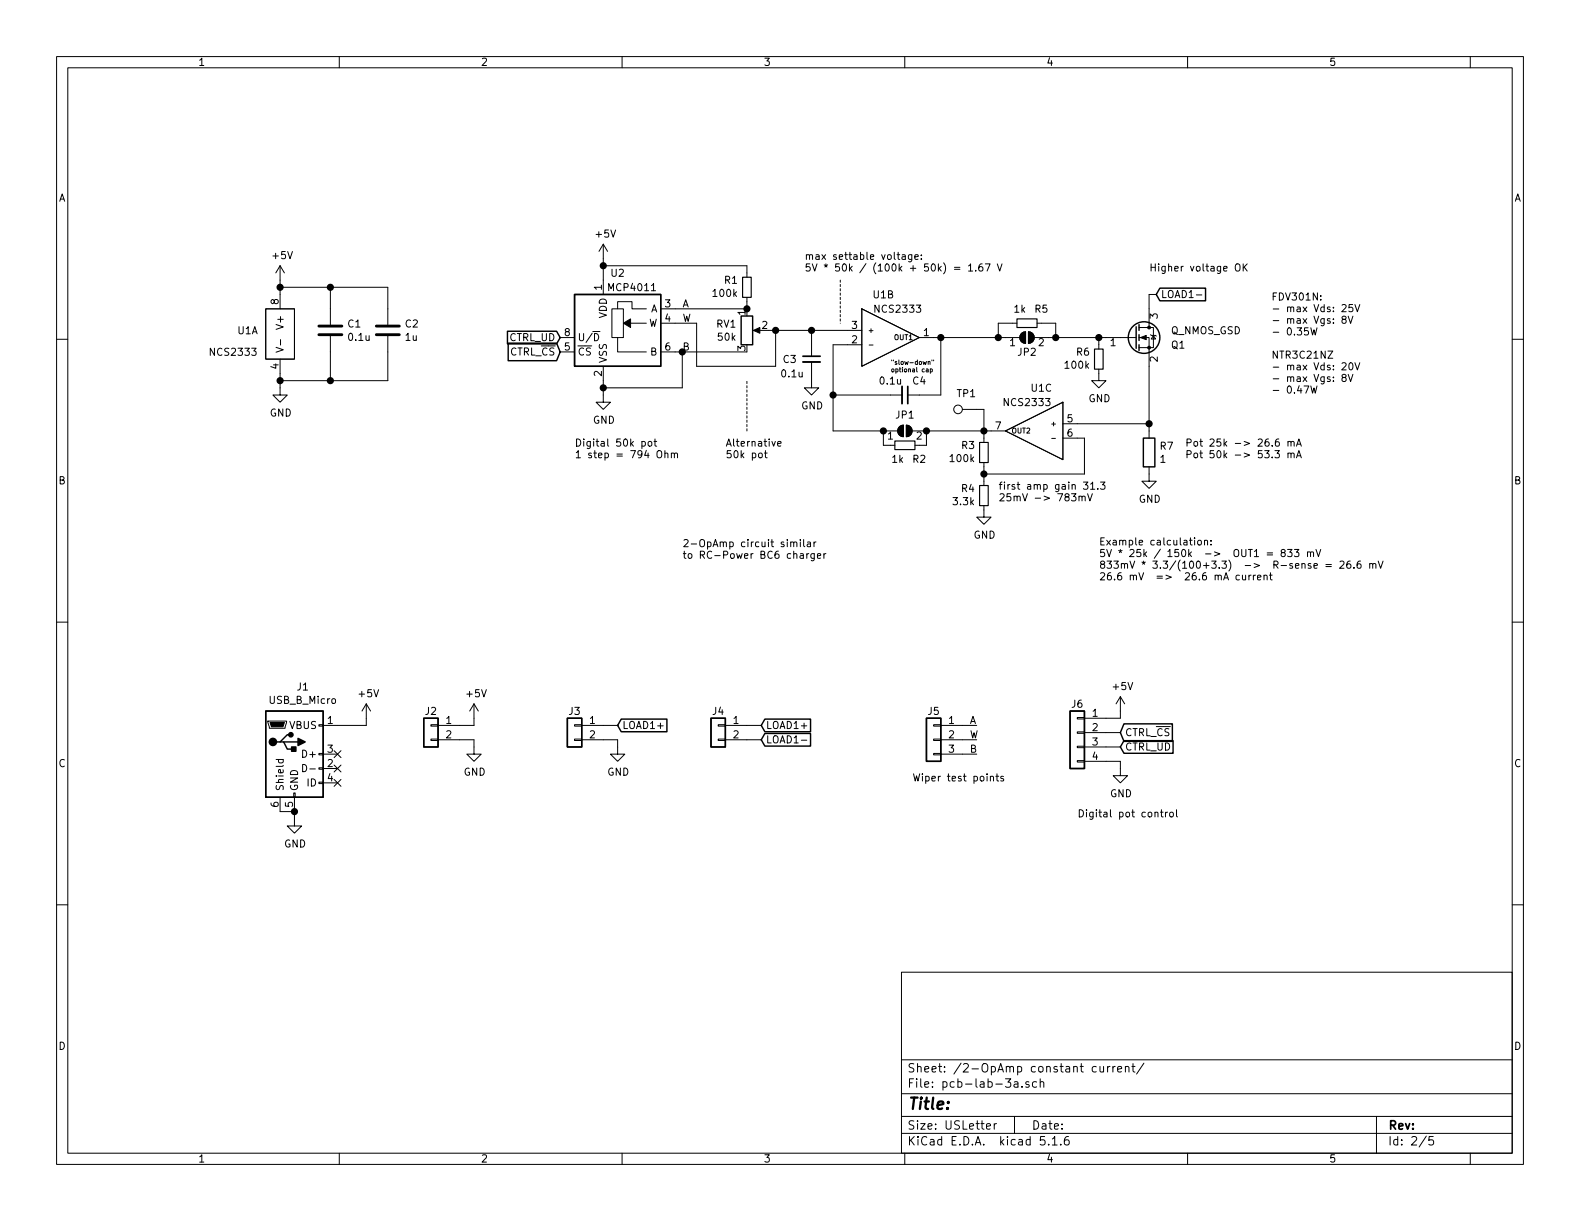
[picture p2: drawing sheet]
EESchema Schematic File Version 4
EELAYER 30 0
EELAYER END
$Descr USLetter 11000 8500
encoding utf-8
Sheet 2 5
Title ""
Date ""
Rev ""
Comp ""
Comment1 ""
Comment2 ""
Comment3 ""
Comment4 ""
$EndDescr
$Comp
L local_symbols:NCS2333 U?
U 1 1
P 1950 2350
AR Path="/5FA19E39" Ref="U?"  Part="1" 
AR Path="/5F9D006C/5FA19E39" Ref="U1"  Part="1" 
F 0 "U1" H 1650 2400 50  0000 L CNN
F 1 "NCS2333" H 1450 2250 50  0000 L CNN
F 2 "local_footprints:SOIC-8_3.9x4.9mm_Pitch1.27mm_HS" H 1950 2000 50  0001 C CNN
F 3 "" H 2000 2350 50  0001 C CNN
	1    1950 2350
	1    0    0    -1  
$EndComp
$Comp
L power:+5V #PWR?
U 1 1
P 1950 1950
AR Path="/5FA19E3F" Ref="#PWR?"  Part="1" 
AR Path="/5F9D006C/5FA19E3F" Ref="#PWR0101"  Part="1" 
F 0 "#PWR0101" H 1950 1800 50  0001 C CNN
F 1 "+5V" H 1965 2123 50  0000 C CNN
F 2 "" H 1950 1950 50  0001 C CNN
F 3 "" H 1950 1950 50  0001 C CNN
	1    1950 1950
	1    0    0    -1  
$EndComp
$Comp
L power:GND #PWR?
U 1 1
P 1950 2700
AR Path="/5FA19E45" Ref="#PWR?"  Part="1" 
AR Path="/5F9D006C/5FA19E45" Ref="#PWR0102"  Part="1" 
F 0 "#PWR0102" H 1950 2450 50  0001 C CNN
F 1 "GND" H 1955 2527 50  0000 C CNN
F 2 "" H 1950 2700 50  0001 C CNN
F 3 "" H 1950 2700 50  0001 C CNN
	1    1950 2700
	1    0    0    -1  
$EndComp
$Comp
L Device:C C?
U 1 1
P 2300 2300
AR Path="/5FA19E4B" Ref="C?"  Part="1" 
AR Path="/5F9D006C/5FA19E4B" Ref="C1"  Part="1" 
F 0 "C1" H 2415 2347 50  0000 L CNN
F 1 "0.1u" H 2415 2254 50  0000 L CNN
F 2 "local_footprints:0805_HS" H 2338 2150 50  0001 C CNN
F 3 "~" H 2300 2300 50  0001 C CNN
	1    2300 2300
	1    0    0    -1  
$EndComp
$Comp
L Device:C C?
U 1 1
P 2700 2300
AR Path="/5FA19E51" Ref="C?"  Part="1" 
AR Path="/5F9D006C/5FA19E51" Ref="C2"  Part="1" 
F 0 "C2" H 2815 2347 50  0000 L CNN
F 1 "1u" H 2815 2254 50  0000 L CNN
F 2 "local_footprints:1206_HS" H 2738 2150 50  0001 C CNN
F 3 "~" H 2700 2300 50  0001 C CNN
	1    2700 2300
	1    0    0    -1  
$EndComp
Wire Wire Line
	1950 1950 1950 2000
Wire Wire Line
	1950 2000 2300 2000
Wire Wire Line
	2300 2000 2300 2150
Connection ~ 1950 2000
Wire Wire Line
	1950 2000 1950 2050
Connection ~ 2300 2000
Wire Wire Line
	1950 2600 1950 2650
Wire Wire Line
	2300 2450 2300 2650
Wire Wire Line
	2300 2650 1950 2650
Connection ~ 1950 2650
Wire Wire Line
	1950 2650 1950 2700
Connection ~ 2300 2650
Wire Wire Line
	2700 2650 2700 2450
Wire Wire Line
	2300 2650 2700 2650
Wire Wire Line
	2700 2000 2700 2150
Wire Wire Line
	2300 2000 2700 2000
$Comp
L local_symbols:NCS2333 U1
U 2 1
P 6200 2350
F 0 "U1" H 6150 2650 50  0000 C CNN
F 1 "NCS2333" H 6250 2550 50  0000 C CNN
F 2 "local_footprints:SOIC-8_3.9x4.9mm_Pitch1.27mm_HS" H 6200 2000 50  0001 C CNN
F 3 "" H 6250 2350 50  0001 C CNN
	2    6200 2350
	1    0    0    -1  
$EndComp
$Comp
L Device:Q_NMOS_GSD Q1
U 1 1
P 7900 2350
F 0 "Q1" H 8150 2300 50  0000 L CNN
F 1 "Q_NMOS_GSD" H 8150 2400 50  0000 L CNN
F 2 "local_footprints:SOT-23_HS" H 8100 2450 50  0001 C CNN
F 3 "~" H 7900 2350 50  0001 C CNN
	1    7900 2350
	1    0    0    -1  
$EndComp
$Comp
L Potentiometer_Digital:MCP4011-xxxxSN U2
U 1 1
P 4300 2350
F 0 "U2" H 4300 2800 50  0000 C CNN
F 1 "MCP4011" H 4400 2700 50  0000 C CNN
F 2 "local_footprints:SOIC-8_3.9x4.9mm_Pitch1.27mm_HS" H 4350 2100 50  0001 L CNN
F 3 "http://ww1.microchip.com/downloads/en/DeviceDoc/21978c.pdf, SOIC-8" H 4350 1800 50  0001 L CNN
	1    4300 2350
	1    0    0    -1  
$EndComp
$Comp
L power:GND #PWR0103
U 1 1
P 4200 2750
F 0 "#PWR0103" H 4200 2500 50  0001 C CNN
F 1 "GND" H 4205 2577 50  0000 C CNN
F 2 "" H 4200 2750 50  0001 C CNN
F 3 "" H 4200 2750 50  0001 C CNN
	1    4200 2750
	1    0    0    -1  
$EndComp
Text Notes 8250 3200 0    50   ~ 0
Pot 25k -> 26.6 mA\nPot 50k -> 53.3 mA
Text Notes 4000 3200 0    50   ~ 0
Digital 50k pot\n1 step = 794 Ohm
$Comp
L Device:R_Small R3
U 1 1
P 6850 3150
F 0 "R3" H 6792 3104 50  0000 R CNN
F 1 "100k" H 6792 3195 50  0000 R CNN
F 2 "local_footprints:0805_HS" H 6850 3150 50  0001 C CNN
F 3 "~" H 6850 3150 50  0001 C CNN
	1    6850 3150
	1    0    0    1   
$EndComp
$Comp
L Device:R_Small R4
U 1 1
P 6850 3450
F 0 "R4" H 6791 3404 50  0000 R CNN
F 1 "3.3k" H 6791 3495 50  0000 R CNN
F 2 "local_footprints:0805_HS" H 6850 3450 50  0001 C CNN
F 3 "~" H 6850 3450 50  0001 C CNN
	1    6850 3450
	1    0    0    1   
$EndComp
Wire Wire Line
	6900 3000 6850 3000
Wire Wire Line
	6850 3000 6850 3050
Wire Wire Line
	6850 3250 6850 3300
Wire Wire Line
	6850 3300 7550 3300
Wire Wire Line
	7550 3300 7550 3050
Wire Wire Line
	7550 3050 7500 3050
Connection ~ 6850 3300
Wire Wire Line
	6850 3300 6850 3350
Wire Wire Line
	8000 2950 7500 2950
$Comp
L power:GND #PWR0104
U 1 1
P 6850 3550
F 0 "#PWR0104" H 6850 3300 50  0001 C CNN
F 1 "GND" H 6855 3377 50  0000 C CNN
F 2 "" H 6850 3550 50  0001 C CNN
F 3 "" H 6850 3550 50  0001 C CNN
	1    6850 3550
	1    0    0    -1  
$EndComp
$Comp
L local_symbols:NCS2333 U1
U 3 1
P 7200 3000
F 0 "U1" H 7150 3300 50  0000 C CNN
F 1 "NCS2333" H 7250 3200 50  0000 C CNN
F 2 "local_footprints:SOIC-8_3.9x4.9mm_Pitch1.27mm_HS" H 7200 2650 50  0001 C CNN
F 3 "" H 7250 3000 50  0001 C CNN
	3    7200 3000
	-1   0    0    -1  
$EndComp
Text Notes 6950 3500 0    50   ~ 0
first amp gain 31.3\n25mV -> 783mV
Wire Wire Line
	5800 2400 5900 2400
Wire Wire Line
	4750 2450 4750 2700
Wire Wire Line
	4200 2700 4200 2750
Wire Wire Line
	4200 2650 4200 2700
Connection ~ 4200 2700
Wire Wire Line
	4700 2450 4750 2450
Wire Wire Line
	4200 2700 4750 2700
$Comp
L Device:R_Small R1
U 1 1
P 5200 2000
F 0 "R1" H 5141 1954 50  0000 R CNN
F 1 "100k" H 5141 2045 50  0000 R CNN
F 2 "local_footprints:0805_HS" H 5200 2000 50  0001 C CNN
F 3 "~" H 5200 2000 50  0001 C CNN
	1    5200 2000
	1    0    0    1   
$EndComp
Wire Wire Line
	4200 1850 4200 1950
Wire Wire Line
	4200 1800 4200 1850
Connection ~ 4200 1850
Text Notes 7650 4050 0    50   ~ 0
Example calculation:\n5V * 25k / 150k  ->  OUT1 = 833 mV\n833mV * 3.3/(100+3.3)  ->  R-sense = 26.6 mV\n26.6 mV  =>  26.6 mA current
Text GLabel 3900 2350 0    50   Input ~ 0
CTRL_UD
Text GLabel 3900 2450 0    50   Input ~ 0
CTRL_~CS
$Comp
L power:+5V #PWR0105
U 1 1
P 4200 1800
F 0 "#PWR0105" H 4200 1650 50  0001 C CNN
F 1 "+5V" H 4215 1973 50  0000 C CNN
F 2 "" H 4200 1800 50  0001 C CNN
F 3 "" H 4200 1800 50  0001 C CNN
	1    4200 1800
	1    0    0    -1  
$EndComp
$Comp
L Device:R_POT RV1
U 1 1
P 5200 2300
F 0 "RV1" H 5130 2346 50  0000 R CNN
F 1 "50k" H 5130 2255 50  0000 R CNN
F 2 "local_footprints:RV-Pot_3-pin_2.54mm" H 5200 2300 50  0001 C CNN
F 3 "~" H 5200 2300 50  0001 C CNN
	1    5200 2300
	1    0    0    -1  
$EndComp
Wire Wire Line
	4750 2450 5200 2450
Connection ~ 4750 2450
Wire Wire Line
	5350 2300 5400 2300
Wire Wire Line
	4700 2250 4850 2250
Wire Wire Line
	4850 2250 4850 2550
Wire Wire Line
	4850 2550 5400 2550
Connection ~ 5400 2300
Wire Wire Line
	5400 2300 5650 2300
Text Notes 5600 1900 0    50   ~ 0
max settable voltage:\n5V * 50k / (100k + 50k) = 1.67 V
Text Notes 5050 3200 0    50   ~ 0
Alternative\n50k pot
Wire Notes Line
	5850 1950 5850 2250
$Comp
L Device:C_Small C3
U 1 1
P 5650 2500
F 0 "C3" H 5750 2500 50  0000 L CNN
F 1 "0.1u" H 5700 2400 50  0000 L CNN
F 2 "local_footprints:0805_HS" H 5650 2500 50  0001 C CNN
F 3 "~" H 5650 2500 50  0001 C CNN
	1    5650 2500
	-1   0    0    -1  
$EndComp
Wire Wire Line
	5650 2400 5650 2300
Connection ~ 5650 2300
Wire Wire Line
	5650 2300 5900 2300
$Comp
L power:GND #PWR0106
U 1 1
P 5650 2650
F 0 "#PWR0106" H 5650 2400 50  0001 C CNN
F 1 "GND" H 5655 2477 50  0000 C CNN
F 2 "" H 5650 2650 50  0001 C CNN
F 3 "" H 5650 2650 50  0001 C CNN
	1    5650 2650
	1    0    0    -1  
$EndComp
Wire Wire Line
	5400 2550 5400 2300
Text Notes 4750 3900 0    50   ~ 0
2-OpAmp circuit similar\nto RC-Power BC6 charger
$Comp
L Jumper:SolderJumper_2_Open JP2
U 1 1
P 7150 2350
F 0 "JP2" H 7150 2250 50  0000 C CNN
F 1 "SolderJumper_2_Open" H 7150 2464 50  0001 C CNN
F 2 "local_footprints:SolderJumper-2_P1.3mm_Open" H 7150 2350 50  0001 C CNN
F 3 "~" H 7150 2350 50  0001 C CNN
	1    7150 2350
	1    0    0    -1  
$EndComp
$Comp
L Device:R_Small R5
U 1 1
P 7150 2250
F 0 "R5" V 7050 2350 50  0000 C CNN
F 1 "1k" V 7050 2200 50  0000 C CNN
F 2 "local_footprints:0805_HS" H 7150 2250 50  0001 C CNN
F 3 "~" H 7150 2250 50  0001 C CNN
	1    7150 2250
	0    1    1    0   
$EndComp
$Comp
L Jumper:SolderJumper_2_Open JP1
U 1 1
P 6300 3000
F 0 "JP1" H 6300 3113 50  0000 C CNN
F 1 "SolderJumper_2_Open" H 6300 3114 50  0001 C CNN
F 2 "local_footprints:SolderJumper-2_P1.3mm_Open" H 6300 3000 50  0001 C CNN
F 3 "~" H 6300 3000 50  0001 C CNN
	1    6300 3000
	1    0    0    -1  
$EndComp
$Comp
L Device:R_Small R2
U 1 1
P 6300 3100
F 0 "R2" V 6200 3200 50  0000 C CNN
F 1 "1k" V 6200 3050 50  0000 C CNN
F 2 "local_footprints:0805_HS" H 6300 3100 50  0001 C CNN
F 3 "~" H 6300 3100 50  0001 C CNN
	1    6300 3100
	0    1    -1   0   
$EndComp
Wire Wire Line
	6950 2350 6950 2250
Wire Wire Line
	7350 2350 7350 2250
Wire Wire Line
	5800 3000 6150 3000
Wire Wire Line
	6150 3000 6150 3100
Wire Wire Line
	6450 3000 6450 3100
$Comp
L Device:C_Small C4
U 1 1
P 6300 2750
F 0 "C4" V 6200 2850 50  0000 C CNN
F 1 "0.1u" V 6200 2650 50  0000 C CNN
F 2 "local_footprints:0805_HS" H 6300 2750 50  0001 C CNN
F 3 "~" H 6300 2750 50  0001 C CNN
	1    6300 2750
	0    1    1    0   
$EndComp
Wire Wire Line
	5800 2400 5800 2750
Wire Wire Line
	6200 2750 5800 2750
Connection ~ 5800 2750
Wire Wire Line
	5800 2750 5800 3000
Wire Wire Line
	6400 2750 6550 2750
Wire Wire Line
	6550 2750 6550 2350
Wire Wire Line
	6550 2350 6500 2350
Wire Wire Line
	5650 2600 5650 2650
Wire Wire Line
	6450 3000 6850 3000
Connection ~ 6850 3000
Wire Wire Line
	7350 2350 7650 2350
Wire Wire Line
	6550 2350 6950 2350
Connection ~ 6550 2350
Connection ~ 8000 2950
Text Notes 6200 2600 0    31   ~ 0
"slow-down"\noptional cap
$Comp
L Device:R_Small R6
U 1 1
P 7650 2500
F 0 "R6" H 7592 2454 50  0000 R CNN
F 1 "100k" H 7592 2545 50  0000 R CNN
F 2 "local_footprints:0805_HS" H 7650 2500 50  0001 C CNN
F 3 "~" H 7650 2500 50  0001 C CNN
	1    7650 2500
	1    0    0    1   
$EndComp
Wire Wire Line
	7650 2350 7650 2400
Connection ~ 7650 2350
Wire Wire Line
	7650 2350 7700 2350
Wire Wire Line
	8000 2150 8000 2050
Wire Wire Line
	8000 2050 8050 2050
Text GLabel 8050 2050 2    50   Input ~ 0
LOAD1-
Wire Notes Line
	5200 3000 5200 2650
Connection ~ 6150 3000
Wire Wire Line
	6150 3100 6200 3100
Connection ~ 6450 3000
Wire Wire Line
	6400 3100 6450 3100
Wire Wire Line
	7250 2250 7350 2250
Wire Wire Line
	6950 2250 7050 2250
Wire Wire Line
	6950 2350 7000 2350
Connection ~ 6950 2350
Wire Wire Line
	7300 2350 7350 2350
Connection ~ 7350 2350
$Comp
L power:GND #PWR0107
U 1 1
P 8000 3300
F 0 "#PWR0107" H 8000 3050 50  0001 C CNN
F 1 "GND" H 8005 3127 50  0000 C CNN
F 2 "" H 8000 3300 50  0001 C CNN
F 3 "" H 8000 3300 50  0001 C CNN
	1    8000 3300
	1    0    0    -1  
$EndComp
Wire Wire Line
	8000 2950 8000 3000
$Comp
L Device:R R7
U 1 1
P 8000 3150
F 0 "R7" H 8070 3196 50  0000 L CNN
F 1 "1" H 8070 3105 50  0000 L CNN
F 2 "local_footprints:1210_HS" V 7930 3150 50  0001 C CNN
F 3 "~" H 8000 3150 50  0001 C CNN
	1    8000 3150
	1    0    0    -1  
$EndComp
$Comp
L Connector:USB_B_Micro J1
U 1 1
P 2050 5250
F 0 "J1" H 2108 5720 50  0000 C CNN
F 1 "USB_B_Micro" H 2108 5627 50  0000 C CNN
F 2 "local_footprints:USB-micro-B_4-legs_Banggood" H 2200 5200 50  0001 C CNN
F 3 "~" H 2200 5200 50  0001 C CNN
	1    2050 5250
	1    0    0    -1  
$EndComp
Wire Wire Line
	1950 5650 2050 5650
Wire Wire Line
	2050 5650 2050 5700
Connection ~ 2050 5650
$Comp
L power:GND #PWR?
U 1 1
P 2050 5700
AR Path="/5FB7E894" Ref="#PWR?"  Part="1" 
AR Path="/5F9D006C/5FB7E894" Ref="#PWR01"  Part="1" 
F 0 "#PWR01" H 2050 5450 50  0001 C CNN
F 1 "GND" H 2055 5527 50  0000 C CNN
F 2 "" H 2050 5700 50  0001 C CNN
F 3 "" H 2050 5700 50  0001 C CNN
	1    2050 5700
	1    0    0    -1  
$EndComp
$Comp
L power:+5V #PWR?
U 1 1
P 2550 5000
AR Path="/5FB7FDBE" Ref="#PWR?"  Part="1" 
AR Path="/5F9D006C/5FB7FDBE" Ref="#PWR02"  Part="1" 
F 0 "#PWR02" H 2550 4850 50  0001 C CNN
F 1 "+5V" H 2565 5173 50  0000 C CNN
F 2 "" H 2550 5000 50  0001 C CNN
F 3 "" H 2550 5000 50  0001 C CNN
	1    2550 5000
	1    0    0    -1  
$EndComp
Wire Wire Line
	2350 5050 2550 5050
Wire Wire Line
	2550 5050 2550 5000
NoConn ~ 2350 5250
NoConn ~ 2350 5350
NoConn ~ 2350 5450
$Comp
L Connector_Generic:Conn_01x02 J2
U 1 1
P 3000 5050
F 0 "J2" H 3000 5150 50  0000 C CNN
F 1 "Conn_01x02" H 2917 5177 50  0001 C CNN
F 2 "local_footprints:Pin_Header_Straight_1x02_Pitch2.54mm" H 3000 5050 50  0001 C CNN
F 3 "~" H 3000 5050 50  0001 C CNN
	1    3000 5050
	-1   0    0    -1  
$EndComp
$Comp
L power:+5V #PWR?
U 1 1
P 3300 5000
AR Path="/5FB87B2C" Ref="#PWR?"  Part="1" 
AR Path="/5F9D006C/5FB87B2C" Ref="#PWR03"  Part="1" 
F 0 "#PWR03" H 3300 4850 50  0001 C CNN
F 1 "+5V" H 3315 5173 50  0000 C CNN
F 2 "" H 3300 5000 50  0001 C CNN
F 3 "" H 3300 5000 50  0001 C CNN
	1    3300 5000
	1    0    0    -1  
$EndComp
Wire Wire Line
	3200 5050 3300 5050
Wire Wire Line
	3300 5050 3300 5000
Wire Wire Line
	3200 5150 3300 5150
Wire Wire Line
	3300 5150 3300 5200
$Comp
L power:GND #PWR?
U 1 1
P 3300 5200
AR Path="/5FB8B24E" Ref="#PWR?"  Part="1" 
AR Path="/5F9D006C/5FB8B24E" Ref="#PWR04"  Part="1" 
F 0 "#PWR04" H 3300 4950 50  0001 C CNN
F 1 "GND" H 3305 5027 50  0000 C CNN
F 2 "" H 3300 5200 50  0001 C CNN
F 3 "" H 3300 5200 50  0001 C CNN
	1    3300 5200
	1    0    0    -1  
$EndComp
$Comp
L Connector_Generic:Conn_01x02 J3
U 1 1
P 4000 5050
F 0 "J3" H 4000 5150 50  0000 C CNN
F 1 "Conn_01x02" H 3917 5177 50  0001 C CNN
F 2 "local_footprints:Pin_Header_Straight_1x02_Pitch2.54mm" H 4000 5050 50  0001 C CNN
F 3 "~" H 4000 5050 50  0001 C CNN
	1    4000 5050
	-1   0    0    -1  
$EndComp
Text GLabel 5300 5050 2    50   Input ~ 0
LOAD1+
$Comp
L Connector_Generic:Conn_01x02 J4
U 1 1
P 5000 5050
F 0 "J4" H 5000 5150 50  0000 C CNN
F 1 "Conn_01x02" H 4917 5177 50  0001 C CNN
F 2 "local_footprints:Pin_Header_Straight_1x02_Pitch2.54mm" H 5000 5050 50  0001 C CNN
F 3 "~" H 5000 5050 50  0001 C CNN
	1    5000 5050
	-1   0    0    -1  
$EndComp
Wire Wire Line
	4200 5150 4300 5150
Wire Wire Line
	4300 5150 4300 5200
$Comp
L power:GND #PWR?
U 1 1
P 4300 5200
AR Path="/5FB915EC" Ref="#PWR?"  Part="1" 
AR Path="/5F9D006C/5FB915EC" Ref="#PWR05"  Part="1" 
F 0 "#PWR05" H 4300 4950 50  0001 C CNN
F 1 "GND" H 4305 5027 50  0000 C CNN
F 2 "" H 4300 5200 50  0001 C CNN
F 3 "" H 4300 5200 50  0001 C CNN
	1    4300 5200
	1    0    0    -1  
$EndComp
Text GLabel 4300 5050 2    50   Input ~ 0
LOAD1+
Wire Wire Line
	4200 5050 4300 5050
Text GLabel 5300 5150 2    50   Input ~ 0
LOAD1-
Wire Wire Line
	5200 5050 5300 5050
Wire Wire Line
	5200 5150 5300 5150
$Comp
L Connector:TestPoint TP1
U 1 1
P 6800 2850
F 0 "TP1" V 6907 2922 50  0000 C CNN
F 1 "TestPoint" V 6908 2922 50  0001 C CNN
F 2 "local_footprints:SMD-TestPoint_01x01" H 7000 2850 50  0001 C CNN
F 3 "~" H 7000 2850 50  0001 C CNN
	1    6800 2850
	0    -1   -1   0   
$EndComp
Wire Wire Line
	6800 2850 6850 2850
Wire Wire Line
	6850 2850 6850 3000
Wire Wire Line
	4700 2150 5200 2150
Wire Wire Line
	5200 1850 5200 1900
Wire Wire Line
	4200 1850 5200 1850
Wire Wire Line
	5200 2150 5200 2100
Connection ~ 5200 2150
Text Label 4750 2150 0    50   ~ 0
A
Text Label 4750 2250 0    50   ~ 0
W
Text Label 4750 2450 0    50   ~ 0
B
$Comp
L Connector_Generic:Conn_01x03 J5
U 1 1
P 6500 5150
F 0 "J5" H 6500 5350 50  0000 C CNN
F 1 "Conn_01x03" H 6417 5377 50  0001 C CNN
F 2 "local_footprints:Pin_Header_Straight_1x03_Pitch2.54mm" H 6500 5150 50  0001 C CNN
F 3 "~" H 6500 5150 50  0001 C CNN
	1    6500 5150
	-1   0    0    -1  
$EndComp
Wire Wire Line
	6700 5050 6800 5050
Wire Wire Line
	6700 5150 6800 5150
Wire Wire Line
	6700 5250 6800 5250
Text Label 6750 5050 0    50   ~ 0
A
Text Label 6750 5150 0    50   ~ 0
W
Text Label 6750 5250 0    50   ~ 0
B
Text Notes 6350 5450 0    50   ~ 0
Wiper test points
$Comp
L Connector_Generic:Conn_01x04 J6
U 1 1
P 7500 5100
F 0 "J6" H 7500 5300 50  0000 C CNN
F 1 "Conn_01x04" H 7417 5327 50  0001 C CNN
F 2 "local_footprints:Pin_Header_Straight_1x04_Pitch2.54mm" H 7500 5100 50  0001 C CNN
F 3 "~" H 7500 5100 50  0001 C CNN
	1    7500 5100
	-1   0    0    -1  
$EndComp
Wire Wire Line
	7700 5000 7800 5000
Wire Wire Line
	7800 5000 7800 4950
$Comp
L power:+5V #PWR?
U 1 1
P 7800 4950
AR Path="/5FBB26EC" Ref="#PWR?"  Part="1" 
AR Path="/5F9D006C/5FBB26EC" Ref="#PWR07"  Part="1" 
F 0 "#PWR07" H 7800 4800 50  0001 C CNN
F 1 "+5V" H 7815 5123 50  0000 C CNN
F 2 "" H 7800 4950 50  0001 C CNN
F 3 "" H 7800 4950 50  0001 C CNN
	1    7800 4950
	1    0    0    -1  
$EndComp
Text GLabel 7800 5200 2    50   Input ~ 0
CTRL_UD
Wire Wire Line
	7700 5100 7800 5100
Text GLabel 7800 5100 2    50   Input ~ 0
CTRL_~CS
Wire Wire Line
	7700 5200 7800 5200
Wire Wire Line
	7700 5300 7800 5300
Wire Wire Line
	7800 5300 7800 5350
$Comp
L power:GND #PWR?
U 1 1
P 7800 5350
AR Path="/5FBB9BAD" Ref="#PWR?"  Part="1" 
AR Path="/5F9D006C/5FBB9BAD" Ref="#PWR08"  Part="1" 
F 0 "#PWR08" H 7800 5100 50  0001 C CNN
F 1 "GND" H 7805 5177 50  0000 C CNN
F 2 "" H 7800 5350 50  0001 C CNN
F 3 "" H 7800 5350 50  0001 C CNN
	1    7800 5350
	1    0    0    -1  
$EndComp
Text Notes 7500 5700 0    50   ~ 0
Digital pot control
Text Notes 8850 2750 0    50   ~ 0
FDV301N:\n- max Vds: 25V\n- max Vgs: 8V\n- 0.35W\n\nNTR3C21NZ\n- max Vds: 20V\n- max Vgs: 8V\n- 0.47W\n
Wire Wire Line
	8000 2550 8000 2950
$Comp
L power:GND #PWR06
U 1 1
P 7650 2600
F 0 "#PWR06" H 7650 2350 50  0001 C CNN
F 1 "GND" H 7655 2427 50  0000 C CNN
F 2 "" H 7650 2600 50  0001 C CNN
F 3 "" H 7650 2600 50  0001 C CNN
	1    7650 2600
	1    0    0    -1  
$EndComp
Text Notes 8000 1900 0    50   ~ 0
Higher voltage OK
$EndSCHEMATC
